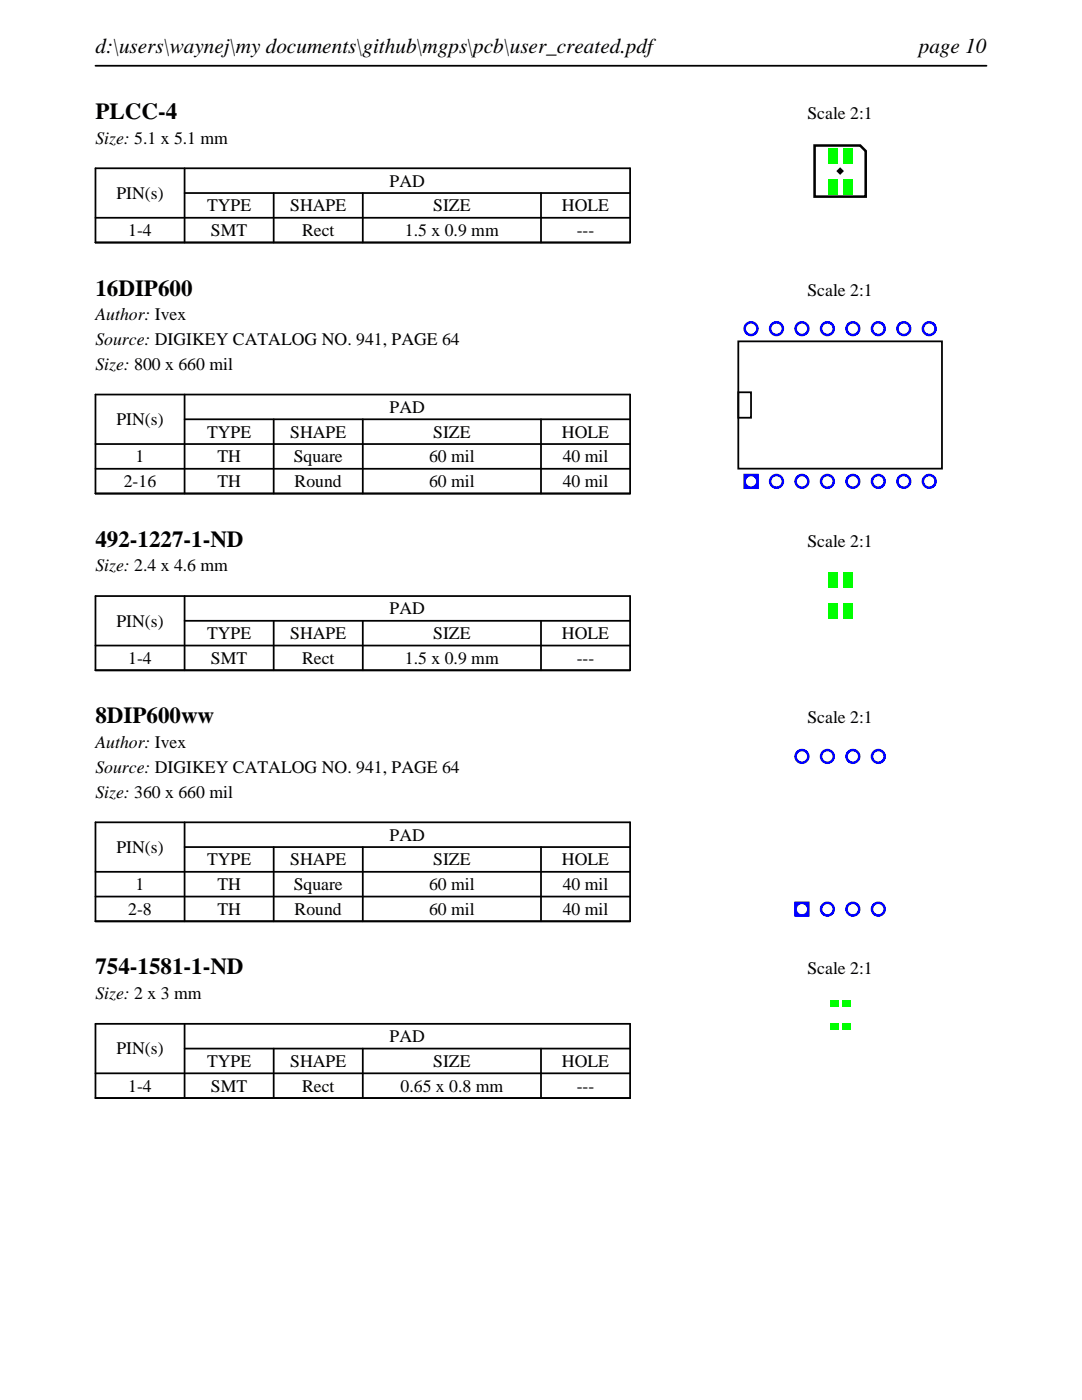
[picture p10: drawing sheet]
<svg xmlns="http://www.w3.org/2000/svg" width="216mm" height="279mm" viewBox="0 0 216 279" stroke-linecap="round" stroke-linejoin="round" font-family="sans-serif">
<path d="M19 13.1h177.8M19 33.6h106.7v14.8h-106.7zM36.8 38.5h88.9M36.8 33.6v14.8M54.6 38.5v9.9M72.4 38.5v9.9M107.9 38.5v9.9M19 43.5h106.7" fill="none" stroke="#000" stroke-width=".35"/>
<path d="M162.5 29h9.1l1.1 1.1v9.1h-10.2zM167.2 34.1l.4-.4 .4 .4-.4 .4z" fill="none" stroke="#000" stroke-width=".51"/>
<g fill="#0f0">
<path d="M165.2 35.7h1.8v3h-1.8z"/>
<path d="M168.2 35.7h1.8v3h-1.8z"/>
<path d="M168.2 29.5h1.8v3h-1.8z"/>
<path d="M165.2 29.5h1.8v3h-1.8z"/>
</g>
<path d="M19 78.7h106.7v19.8h-106.7zM36.8 78.7v19.8M19 88.6h106.7M19 93.6h106.7M36.8 83.7h88.9M54.6 83.7v14.8M72.4 83.7v14.8M107.9 83.7v14.8" fill="none" stroke="#000" stroke-width=".35"/>
<path d="M147.3 68.1h40.7v25.4h-40.7zM147.3 78.3h2.6v5.1h-2.6z" fill="none" stroke="#000" stroke-width=".36"/>
<g fill="#00f">
<path d="M148.3 94.5v3.1h3.1v-3.1zM148.8 96.1a1.05 1.05 0 0 1 2.1 0 1.05 1.05 0 0 1-2.1 0z"/>
<path d="M153.4 96.1a1.55 1.55 0 0 0 3.1 0 1.55 1.55 0 0 0-3.1 0zM153.9 96.1a1.05 1.05 0 0 1 2.1 0 1.05 1.05 0 0 1-2.1 0z"/>
<path d="M158.5 96.1a1.52 1.52 0 0 0 3 0 1.52 1.52 0 0 0-3 0zM159 96.1a1.02 1.02 0 0 1 2 0 1.02 1.02 0 0 1-2 0z"/>
<path d="M163.6 96.1a1.52 1.52 0 0 0 3 0 1.52 1.52 0 0 0-3 0zM164.1 96.1a1.02 1.02 0 0 1 2 0 1.02 1.02 0 0 1-2 0z"/>
<path d="M168.7 96.1a1.52 1.52 0 0 0 3 0 1.52 1.52 0 0 0-3 0zM169.2 96.1a1.02 1.02 0 0 1 2 0 1.02 1.02 0 0 1-2 0z"/>
<path d="M173.7 96.1a1.55 1.55 0 0 0 3.1 0 1.55 1.55 0 0 0-3.1 0zM174.2 96.1a1.05 1.05 0 0 1 2.1 0 1.05 1.05 0 0 1-2.1 0z"/>
<path d="M178.8 96.1a1.55 1.55 0 0 0 3.1 0 1.55 1.55 0 0 0-3.1 0zM179.3 96.1a1.05 1.05 0 0 1 2.1 0 1.05 1.05 0 0 1-2.1 0z"/>
<path d="M183.9 96.1a1.52 1.52 0 0 0 3 0 1.52 1.52 0 0 0-3 0zM184.4 96.1a1.02 1.02 0 0 1 2 0 1.02 1.02 0 0 1-2 0z"/>
<path d="M183.9 65.6a1.52 1.52 0 0 0 3 0 1.52 1.52 0 0 0-3 0zM184.4 65.6a1.02 1.02 0 0 1 2 0 1.02 1.02 0 0 1-2 0z"/>
<path d="M178.8 65.6a1.55 1.55 0 0 0 3.1 0 1.55 1.55 0 0 0-3.1 0zM179.3 65.6a1.05 1.05 0 0 1 2.1 0 1.05 1.05 0 0 1-2.1 0z"/>
<path d="M173.7 65.6a1.55 1.55 0 0 0 3.1 0 1.55 1.55 0 0 0-3.1 0zM174.2 65.6a1.05 1.05 0 0 1 2.1 0 1.05 1.05 0 0 1-2.1 0z"/>
<path d="M168.7 65.6a1.52 1.52 0 0 0 3 0 1.52 1.52 0 0 0-3 0zM169.2 65.6a1.02 1.02 0 0 1 2 0 1.02 1.02 0 0 1-2 0z"/>
<path d="M163.6 65.6a1.52 1.52 0 0 0 3 0 1.52 1.52 0 0 0-3 0zM164.1 65.6a1.02 1.02 0 0 1 2 0 1.02 1.02 0 0 1-2 0z"/>
<path d="M158.5 65.6a1.52 1.52 0 0 0 3 0 1.52 1.52 0 0 0-3 0zM159 65.6a1.02 1.02 0 0 1 2 0 1.02 1.02 0 0 1-2 0z"/>
<path d="M153.4 65.6a1.55 1.55 0 0 0 3.1 0 1.55 1.55 0 0 0-3.1 0zM153.9 65.6a1.05 1.05 0 0 1 2.1 0 1.05 1.05 0 0 1-2.1 0z"/>
<path d="M148.3 65.6a1.55 1.55 0 0 0 3.1 0 1.55 1.55 0 0 0-3.1 0zM148.8 65.6a1.05 1.05 0 0 1 2.1 0 1.05 1.05 0 0 1-2.1 0z"/>
</g>
<path d="M19 119h106.7v14.8h-106.7zM36.8 119v14.8M19 128.8h106.7M36.8 123.9h88.9M54.6 123.9v9.9M72.4 123.9v9.9M107.9 123.9v9.9" fill="none" stroke="#000" stroke-width=".35"/>
<g fill="#0f0">
<path d="M165.2 120.4h1.8v3h-1.8z"/>
<path d="M168.2 120.4h1.8v3h-1.8z"/>
<path d="M168.2 114.2h1.8v3h-1.8z"/>
<path d="M165.2 114.2h1.8v3h-1.8z"/>
</g>
<path d="M19 164.1h106.7v19.8h-106.7zM19 174h106.7M19 178.9h106.7M36.8 169.1h88.9M36.8 164.1v19.8M54.6 169.1v14.8M72.4 169.1v14.8M107.9 169.1v14.8" fill="none" stroke="#000" stroke-width=".35"/>
<g fill="#00f">
<path d="M158.5 179.9v3.1h3v-3.1zM159 181.4a1.02 1.02 0 0 1 2 0 1.02 1.02 0 0 1-2 0z"/>
<path d="M163.6 181.4a1.52 1.52 0 0 0 3 0 1.52 1.52 0 0 0-3 0zM164.1 181.4a1.02 1.02 0 0 1 2 0 1.02 1.02 0 0 1-2 0z"/>
<path d="M168.7 181.4a1.52 1.52 0 0 0 3 0 1.52 1.52 0 0 0-3 0zM169.2 181.4a1.02 1.02 0 0 1 2 0 1.02 1.02 0 0 1-2 0z"/>
<path d="M173.7 181.4a1.55 1.55 0 0 0 3.1 0 1.55 1.55 0 0 0-3.1 0zM174.2 181.4a1.05 1.05 0 0 1 2.1 0 1.05 1.05 0 0 1-2.1 0z"/>
<path d="M173.7 151a1.55 1.55 0 0 0 3.1 0 1.55 1.55 0 0 0-3.1 0zM174.2 151a1.05 1.05 0 0 1 2.1 0 1.05 1.05 0 0 1-2.1 0z"/>
<path d="M168.7 151a1.52 1.52 0 0 0 3 0 1.52 1.52 0 0 0-3 0zM169.2 151a1.02 1.02 0 0 1 2 0 1.02 1.02 0 0 1-2 0z"/>
<path d="M163.6 151a1.52 1.52 0 0 0 3 0 1.52 1.52 0 0 0-3 0zM164.1 151a1.02 1.02 0 0 1 2 0 1.02 1.02 0 0 1-2 0z"/>
<path d="M158.5 151a1.52 1.52 0 0 0 3 0 1.52 1.52 0 0 0-3 0zM159 151a1.02 1.02 0 0 1 2 0 1.02 1.02 0 0 1-2 0z"/>
</g>
<path d="M19 204.3h106.7v14.8h-106.7zM19 214.2h106.7M36.8 209.3h88.9M36.8 204.3v14.8M54.6 209.3v9.8M72.4 209.3v9.8M107.9 209.3v9.8" fill="none" stroke="#000" stroke-width=".35"/>
<g fill="#0f0">
<path d="M165.6 204.2h1.6v1.3h-1.6z"/>
<path d="M168 204.2h1.6v1.3h-1.6z"/>
<path d="M168 199.5h1.6v1.3h-1.6z"/>
<path d="M165.6 199.5h1.6v1.3h-1.6z"/>
</g>
<g font-size="4.6">
<text x="19" y="23.7">PLCC-4</text>
<text x="19" y="59">16DIP600</text>
<text x="19" y="109.1">492-1227-1-ND</text>
<text x="19" y="144.4">8DIP600ww</text>
<text x="19" y="194.5">754-1581-1-ND</text>
</g>
<g font-size="4.2">
<text x="19" y="10.6">d:\users\waynej\my documents\github\mgps\pcb\user_created.pdf</text>
<text x="183.3" y="10.6">page 10</text>
</g>
<g font-size="3.5">
<text x="161.1" y="23.7">Scale 2:1</text>
<text x="19" y="28.6">Size: 5.1 x 5.1 mm</text>
<text x="23.2" y="39.7">PIN(s)</text>
<text x="77.8" y="37.3">PAD</text>
<text x="25.6" y="47.1">1-4</text>
<text x="41.3" y="42.2">TYPE</text>
<text x="42.1" y="47.1">SMT</text>
<text x="57.9" y="42.2">SHAPE</text>
<text x="60.3" y="47.1">Rect</text>
<text x="80.8" y="47.1">1.5 x 0.9 mm</text>
<text x="86.4" y="42.2">SIZE</text>
<text x="112.1" y="42.2">HOLE</text>
<text x="115.1" y="47.1">---</text>
<text x="161.1" y="59">Scale 2:1</text>
<text x="19" y="63.9">Author: Ivex</text>
<text x="19" y="68.9">Source: DIGIKEY CATALOG NO. 941, PAGE 64</text>
<text x="19" y="73.8">Size: 800 x 660 mil</text>
<text x="77.8" y="82.4">PAD</text>
<text x="23.2" y="84.8">PIN(s)</text>
<text x="41.3" y="87.3">TYPE</text>
<text x="57.9" y="87.3">SHAPE</text>
<text x="86.4" y="87.3">SIZE</text>
<text x="112.1" y="87.3">HOLE</text>
<text x="27.1" y="92.3">1</text>
<text x="43.4" y="92.3">TH</text>
<text x="58.6" y="92.3">Square</text>
<text x="85.6" y="92.3">60 mil</text>
<text x="112.3" y="92.3">40 mil</text>
<text x="24.7" y="97.2">2-16</text>
<text x="43.4" y="97.2">TH</text>
<text x="58.8" y="97.2">Round</text>
<text x="85.6" y="97.2">60 mil</text>
<text x="112.3" y="97.2">40 mil</text>
<text x="161.1" y="109.1">Scale 2:1</text>
<text x="19" y="114">Size: 2.4 x 4.6 mm</text>
<text x="23.2" y="125.1">PIN(s)</text>
<text x="77.8" y="122.6">PAD</text>
<text x="41.3" y="127.6">TYPE</text>
<text x="57.9" y="127.6">SHAPE</text>
<text x="86.4" y="127.6">SIZE</text>
<text x="112.1" y="127.6">HOLE</text>
<text x="25.6" y="132.5">1-4</text>
<text x="42.1" y="132.5">SMT</text>
<text x="60.3" y="132.5">Rect</text>
<text x="80.8" y="132.5">1.5 x 0.9 mm</text>
<text x="115.1" y="132.5">---</text>
<text x="19" y="149.3">Author: Ivex</text>
<text x="161.1" y="144.4">Scale 2:1</text>
<text x="19" y="154.2">Source: DIGIKEY CATALOG NO. 941, PAGE 64</text>
<text x="19" y="159.2">Size: 360 x 660 mil</text>
<text x="77.8" y="167.8">PAD</text>
<text x="23.2" y="170.2">PIN(s)</text>
<text x="41.3" y="172.7">TYPE</text>
<text x="57.9" y="172.7">SHAPE</text>
<text x="86.4" y="172.7">SIZE</text>
<text x="112.1" y="172.7">HOLE</text>
<text x="27.1" y="177.7">1</text>
<text x="43.4" y="177.7">TH</text>
<text x="58.6" y="177.7">Square</text>
<text x="85.6" y="177.7">60 mil</text>
<text x="112.3" y="177.7">40 mil</text>
<text x="25.6" y="182.6">2-8</text>
<text x="43.4" y="182.6">TH</text>
<text x="58.8" y="182.6">Round</text>
<text x="85.6" y="182.6">60 mil</text>
<text x="112.3" y="182.6">40 mil</text>
<text x="161.1" y="194.5">Scale 2:1</text>
<text x="19" y="199.4">Size: 2 x 3 mm</text>
<text x="77.8" y="208">PAD</text>
<text x="23.2" y="210.4">PIN(s)</text>
<text x="41.3" y="212.9">TYPE</text>
<text x="57.9" y="212.9">SHAPE</text>
<text x="86.4" y="212.9">SIZE</text>
<text x="112.1" y="212.9">HOLE</text>
<text x="25.6" y="217.9">1-4</text>
<text x="42.1" y="217.9">SMT</text>
<text x="60.3" y="217.9">Rect</text>
<text x="79.9" y="217.9">0.65 x 0.8 mm</text>
<text x="115.1" y="217.9">---</text>
</g>
</svg>
